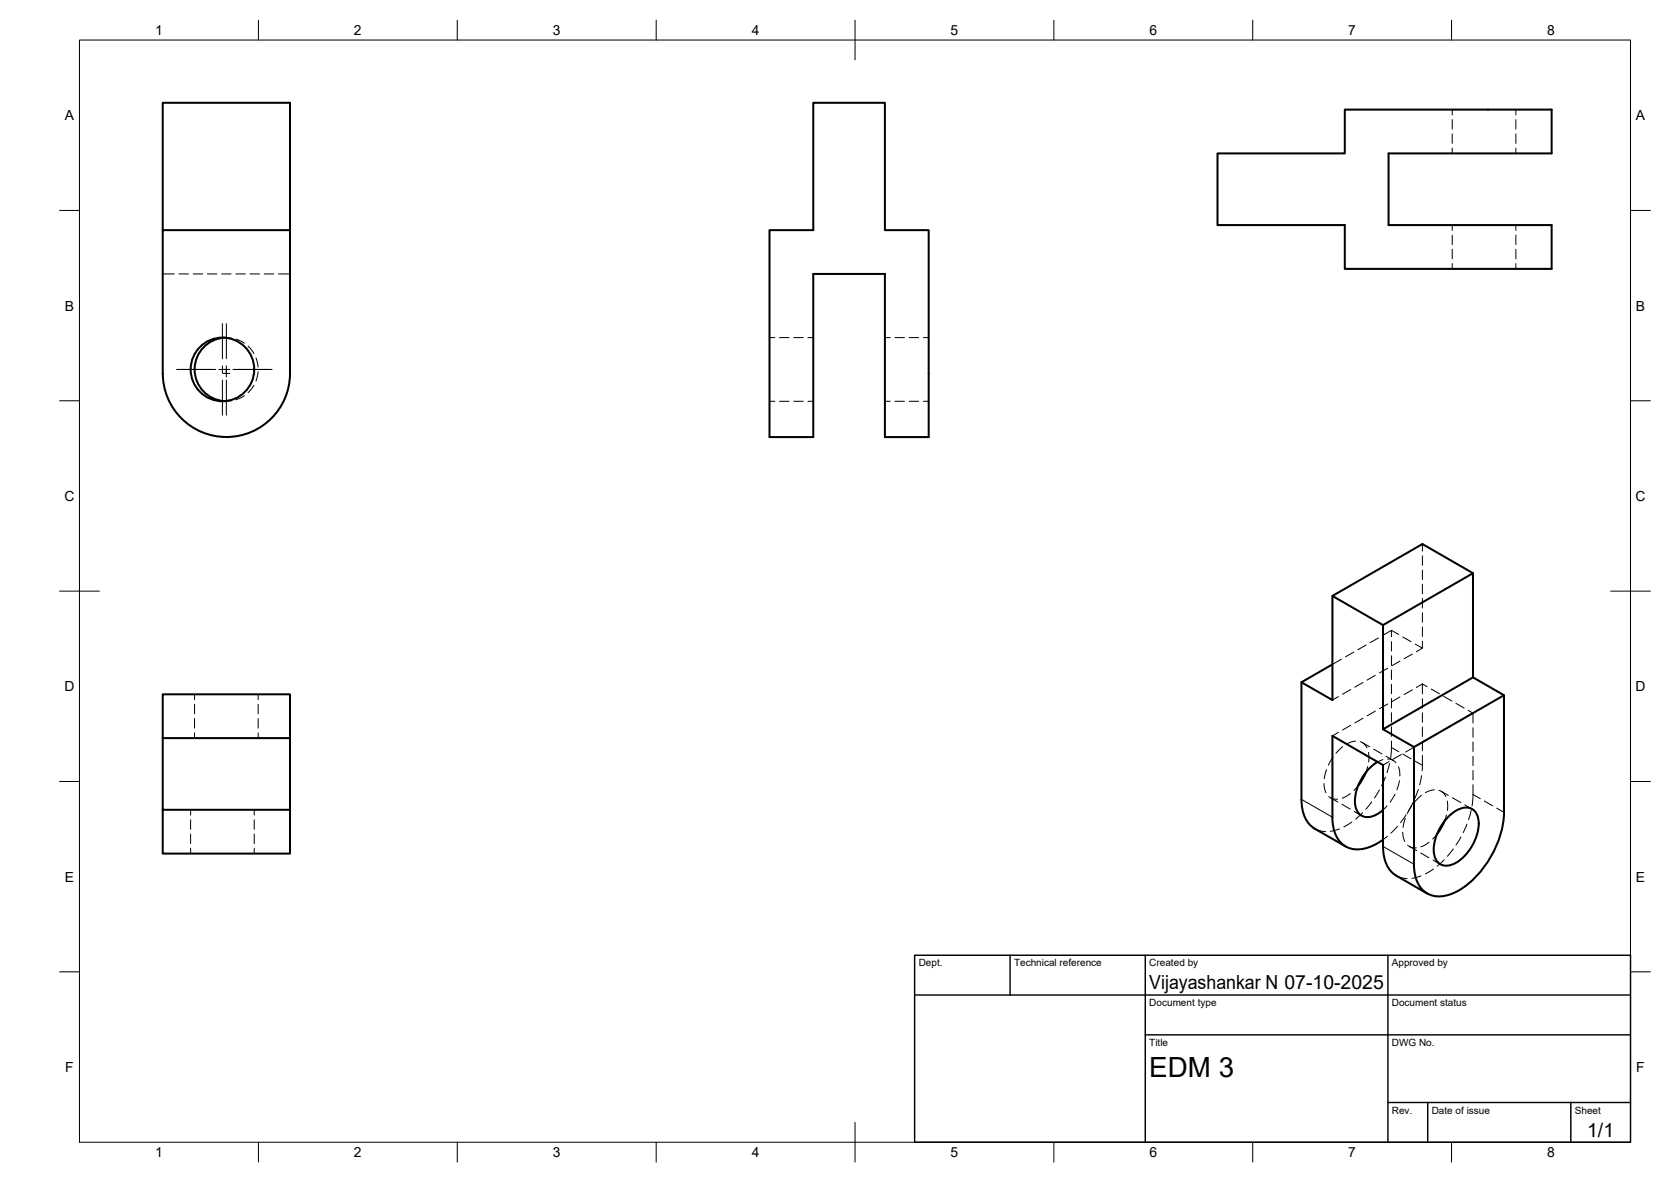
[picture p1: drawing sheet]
<svg xmlns="http://www.w3.org/2000/svg" width="420mm" height="297mm" viewBox="0 0 420 297" stroke-linecap="round" stroke-linejoin="round" font-family="sans-serif">
<!-- layer: Visible -->
<g fill="none" stroke="#000" stroke-width=".51">
<path d="M204.5 25.8h18v32h11v52h-11v-41h-18v41h-11v-52h11zM306.1 38.6h32v-11.1h52v11.1h-41v18h41v11h-52v-11h-32zM40.9 57.8v-32h32v68a16 16 0 0 1-16 16 16 16 0 0 1-16-16v-36h32M56.4 84.9a8 8 0 0 0-7.5 7.9 8 8 0 0 0 7.5 8M335 149.8v26.1l-7.8-4.4M347.7 157.1l-12.7-7.3 22.7-13.1 12.7 7.3v26.2l7.8 4.5v29.4a25 25 0 0 1-11.3 19.6 8.2 8.2 0 0 1-8.1 .8 7.8 7.8 0 0 1-3.3-7.3v-29.5l22.7-13M370.4 144l-22.7 13.1v26.2M335 167l-7.8 4.5v29.4a8.2 8.2 0 0 0 3.4 7.3l7.7 4.5M370.4 170.2l-22.7 13.1 7.8 4.4M40.9 185.5h32M343.4 194.1l-.8 1.8-1.1 1.6M346.4 191.5a12.1 12.1 0 0 0-5.6 10.9 3.2 3.2 0 0 0 4.6 2.6l2.4-1.4"/>
<path d="M40.9 203.5v-29h32v40h-32v-11h32M347.8 211a9.2 9.2 0 0 1-8.9 2 7.7 7.7 0 0 1-3.9-7.6v-20.5l12.7 7.4 .1 20.4a8.2 8.2 0 0 0 3.3 7.4l7.8 4.4M363.2 206.3l-.8 1.8-1.1 1.6M364.5 204.9a5.2 5.2 0 0 1 5.7-1.6 4.5 4.5 0 0 1 1.6 4.7 12.3 12.3 0 0 1-6.6 9.2 3.2 3.2 0 0 1-4.6-2.7 12.1 12.1 0 0 1 3.9-9.6z"/>
<circle cx="55.9" cy="92.8" r="8"/>
</g>
<!-- layer: Hidden -->
<g fill="none" stroke="#000" stroke-width=".25">
<path d="M365.1 27.5v1.4M365.1 30.1v2.4M365.1 33.6v2.4M365.1 37.2v1.4M381.1 27.5v1.4M381.1 30.1v2.4M381.1 33.6v2.4M381.1 37.2v1.4M365.1 56.6v1.3M365.1 59.1v2.4M381.1 56.6v1.3M381.1 59.1v2.4"/>
<path d="M40.9 68.8h2.9M45 68.8h2.4M48.6 68.8h2.4M52.2 68.8h2.3M55.7 68.8h2.4M59.3 68.8h2.4M62.9 68.8h2.4M66.4 68.8h2.4M70 68.8h2.9M365.1 62.7v2.4M365.1 66.2v1.4M381.1 62.7v2.4"/>
<path d="M381.1 66.2v1.4M56.4 84.8l1.8 .1M59.3 85.2l2.1 1.1M61.4 99.4l-2.1 1.1M62.4 87l1.5 1.9M63.9 96.8l-1.5 1.9M64.4 89.9l.5 2.4M64.9 93.4l-.5 2.3M193.5 84.8h1.3M196 84.8h2.4M199.6 84.8h2.4M203.2 84.8h1.3"/>
<path d="M222.5 84.8h1.3M225 84.8h2.4M228.6 84.8h2.4M232.2 84.8h1.3M58.2 100.7l-1.8 .1M193.5 100.8h1.3M196 100.8h2.4M199.6 100.8h2.4M203.2 100.8h1.3M222.5 100.8h1.3M225 100.8h2.4M228.6 100.8h2.4"/>
<path d="M232.2 100.8h1.3M357.7 136.7v1.8M357.7 139.7v2.4M349.9 158.4l-2.3 1.3M351.7 159.5l-1.8-1.1v1.6M357.7 143.3v2.3M357.7 146.8v2.4M357.7 150.4v2.4M357.7 154v2.4M357.7 157.6v2.3M48.9 174.5v1.3M48.9 177v2.4"/>
<path d="M64.9 174.5v1.3M64.9 177v2.4M336.5 175.1l-1.5 .8M337.3 165.7l-2.3 1.3M339.6 173.3l-2 1.2M340.4 163.9l-2.1 1.2M342.7 171.5l-2 1.2M343.5 162.1l-2.1 1.2M345.8 178.7l-2.1 1.2M345.8 169.7l-2.1 1.2M346.6 160.3l-2.1 1.2M348.9 176.9l-2 1.2"/>
<path d="M348.9 167.9l-2 1.2M349.9 161.2v2.4M349.9 164.8v2.4M349.9 168.4v2.4M349.9 171.9v2.4M349.9 175.5v2.4M349.9 179.1v2.4M352 175.1l-2.1 1.2M352 166.1l-2.1 1.2M352.7 160.1l2.1 1.2M355.1 173.4l-2.1 1.1M355.1 164.4l-2.1 1.2"/>
<path d="M357.7 161.1v1.8l-1.9-1.1M357.7 171.9v2.5M357.7 175.6v2.3M357.7 179.1v2.4M357.7 171.9l-1.6 .9M357.7 171.9l1.2 .7M357.7 162.9l-1.6 .9M359.9 173.2l2 1.2M363 175l2 1.2M366.1 176.7l2.1 1.2M369.2 178.5l1.2 .7M370.4 179.2l-1.5 .9"/>
<path d="M370.4 179.2v2.5M48.9 180.6v2.4M48.9 184.2v1.3M64.9 180.6v2.4M64.9 184.2v1.3M332.9 196.9l.1 1 .4 1.3M333.5 193.4l-.5 2.3M335.2 190.3l-1.2 2M336.5 184.1l-1.5 .8M337.6 187.6l-1.7 1.7M339.5 199.4l-2 1.2M339.6 182.3l-2 1.2"/>
<path d="M340.8 186.3l-1.2 .2-1 .5M341.5 197.5l-1.1 1.1M342 186.4l.9 .5 .8 1M342.5 186.6l1.9 1.1M342.7 180.5l-2 1.2M343.9 192.6l-.5 1.5M344.1 189.1v2.4M345.4 188.3l2.1 1.1M346.8 198.5l-1.2 2M347.7 190.9l-1.3 .6M348.3 195.3l-.9 2.1M348.5 190l1.8 1.1"/>
<path d="M348.9 190.7l1.1 .2 1 .8M349.3 191.4l-1.6 .9M349.4 191.9l-.7 2.3M349.9 186.2l-.3 4.5M349.9 182.7v2.3M350.8 199.6l-1.3 2M351.6 192.7l.3 1 .1 1.3M351.9 196.2l-.7 2.3M352.4 189.6l-2.1 1.2M355.5 187.8l-2.1 1.2M356.6 198.4l-.8 2.2M357.4 199.9l-1.7 1.6"/>
<path d="M357.4 194.9l-.4 2.3M357.7 189.9l-.1 3.8M357.7 182.7v2.4M357.7 186.3v2.4M358.5 186l-2 1.2M360.7 198.5l-1.3 .3-1 .4M361.7 184.3l-2.1 1.1M361.8 198.6l1 .5 .7 1.1M362.4 198.8l1.8 1.1M364.7 182.5l-2 1.1M367.8 180.7l-2 1.2M370.4 197.2v3.4l-.3 1.9"/>
<path d="M370.4 182.9v2.4M370.4 186.5v2.4M370.4 190v2.4M370.4 193.6v2.4M47.9 203.5v1.3M47.9 206v2.4M47.9 209.6v2.4M47.9 213.2v1.3M63.9 203.5v1.3M63.9 206v2.4M63.9 209.6v2.4M63.9 213.2v1.3"/>
<path d="M330.6 208.2l1.2 .6 1.5 .2M334.1 200.2l.9 .5 1.3 .1M334.6 200.5l1.8 1M336.8 208.3l-2.3 .6M337.4 202.1l2.1 1.2M339.9 206.6l-2 1.2M340.5 203.9l1.8 1.1M342.6 204.2l-1.8 1.7M344.9 201.5l-1.5 1.9M348.8 202.5l-1.1 1M348.8 210.1l-1.1 .9M351.4 207.7l-1.7 1.7"/>
<path d="M352.7 209.1l.1 1.1 .4 1.2M353.4 205.6l-.6 2.3M353.5 204.8l-1.4 1.9M353.9 212.4l.9 .5 1.3 .2M354.4 212.7l1.8 1.1M355 202.5l-1.2 2M355.3 201.7l-1.1 2.1M357.2 214.4l2.1 1.1M359.3 211.6l-2 1.2M360.3 216.1l1.8 1.1M360.4 218.4l-2 1.2M361.3 209.7l-1.1 1.1"/>
<path d="M363.1 216.1l-1.7 1.6M363.7 204.8l-.5 1.5M363.9 201.3v2.4M365.2 200.5l2.1 1.2M365.4 213.3l-1.5 1.9M367.3 210.3l-1.2 2.1M368.3 202.3l1.8 1M368.9 207.1l-1 2.2M369.9 203.7l-.6 2.3M351.1 220.1l1.2 .5 1.5 .2M357.3 220.1l-2.3 .6"/>
</g>
<!-- layer: Visible Narrow -->
<path d="M327.2 200.9l7.8 4.5M347.7 212.7l7.8 4.5" fill="none" stroke="#000" stroke-width=".25"/>
<!-- layer: Hidden Narrow -->
<path d="M349.9 187.9l1.8 1M352.7 189.5l2.1 1.2M355.8 191.3l1.9 1M370.4 199.7l1.8 1M373.2 201.3l2.1 1.2M376.3 203.1l1.9 1" fill="none" stroke="#000" stroke-width=".25"/>
<!-- layer: BORDER -->
<g fill="none" stroke="#000" stroke-width=".25">
<path d="M20 10.1h390v276.9h-390zM65 5.1v5M115 5.1v5M165 5.1v5M215 5.1v10M265 5.1v5M315 5.1v5M365 5.1v5M15 52.9h5M410 52.9h5M15 100.7h5M410 100.7h5"/>
<path d="M15 148.6h10M405 148.6h10M15 196.4h5M410 196.4h5M15 244.2h5M410 244.2h5M65 287v5M115 287v5M165 287v5M215 282.1v9.9M265 287v5M315 287v5"/>
<path d="M365 287v5"/>
</g>
<!-- layer: TITLEBLOCK -->
<path d="M230 240.1h180v46.9h-180zM230 250h180M254 240.1v9.9M288 240.1v46.9M349 240.1v46.9M288 260.1h122M349 277.1h61M359 277.1v9.9M395 277.1v9.9" fill="none" stroke="#000" stroke-width=".36"/>
<!-- layer: Smart Centers -->
<path d="M44.4 92.8h9.8M55 92.8h2.8M55.9 81.3v8.9M55.9 91.9v1.8M55.9 95.5v8.8M56 93.8h1.8M56.9 81.3v8.9M56.9 91.9v2.8M56.9 95.5v8.8M58.6 92.8h9.8" fill="none" stroke="#000" stroke-width=".25"/>
<text font-size="7" x="289" y="270.6">EDM 3</text>
<g font-size="4.9">
<text x="289" y="248.5">Vijayashankar N 07-10-2025</text>
<text x="399.1" y="285.7">1/1</text>
</g>
<g font-size="3.5">
<text x="39" y="8.8">1</text>
<text x="89" y="8.8">2</text>
<text x="139" y="8.8">3</text>
<text x="189" y="8.8">4</text>
<text x="239" y="8.8">5</text>
<text x="289" y="8.8">6</text>
<text x="339" y="8.8">7</text>
<text x="389" y="8.8">8</text>
<text x="16.3" y="30.2">A</text>
<text x="411.3" y="30.2">A</text>
<text x="16.3" y="78">B</text>
<text x="411.3" y="78">B</text>
<text x="16.2" y="125.9">C</text>
<text x="411.2" y="125.9">C</text>
<text x="16.2" y="173.7">D</text>
<text x="411.2" y="173.7">D</text>
<text x="16.3" y="221.6">E</text>
<text x="411.3" y="221.6">E</text>
<text x="16.4" y="269.4">F</text>
<text x="411.4" y="269.4">F</text>
<text x="39" y="290.8">1</text>
<text x="89" y="290.8">2</text>
<text x="139" y="290.8">3</text>
<text x="189" y="290.8">4</text>
<text x="239" y="290.8">5</text>
<text x="289" y="290.8">6</text>
<text x="339" y="290.8">7</text>
<text x="389" y="290.8">8</text>
</g>
<g font-size="2.5">
<text x="231" y="242.9">Dept.</text>
<text x="255" y="242.9">Technical reference</text>
<text x="289" y="242.9">Created by</text>
<text x="350" y="242.9">Approved by</text>
<text x="289" y="252.8">Document type</text>
<text x="350" y="252.8">Document status</text>
<text x="289" y="262.9">Title</text>
<text x="350" y="262.9">DWG No.</text>
<text x="350" y="279.9">Rev.</text>
<text x="360" y="279.9">Date of issue</text>
<text x="396" y="279.9">Sheet</text>
</g>
</svg>
